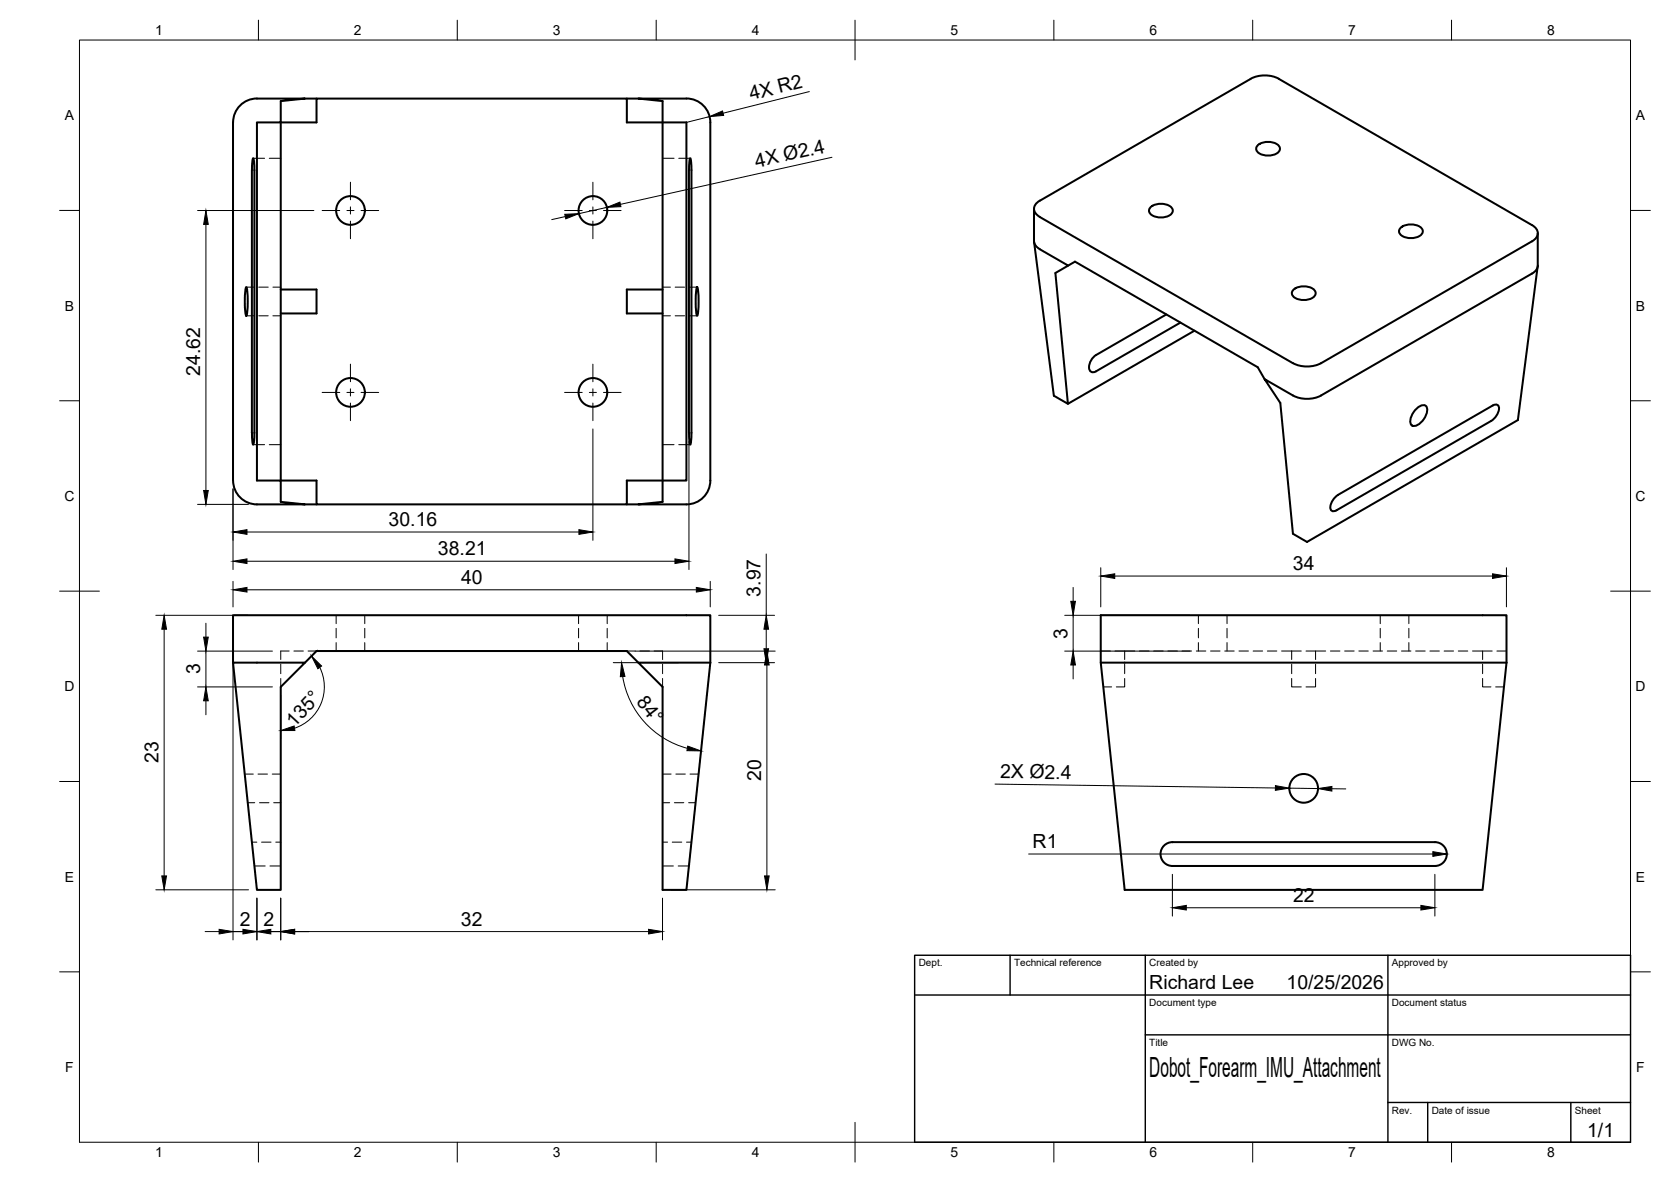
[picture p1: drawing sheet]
<svg xmlns="http://www.w3.org/2000/svg" width="420mm" height="297mm" viewBox="0 0 420 297" stroke-linecap="round" stroke-linejoin="round" font-family="sans-serif">
<!-- layer: Hidden -->
<g fill="none" stroke="#000" stroke-width=".25">
<path d="M63.6 39.8h2.9M67.7 39.8h2.9M166.6 39.8h2.9M170.7 39.8h2.8M61.9 79.4h2M61.9 72.2h2M65.1 79.4h2.3M65.1 72.2h2.3M68.6 79.4h2M68.6 72.2h2M166.6 79.4h2M166.6 72.2h2"/>
<path d="M169.8 79.4h2.3M169.8 72.2h2.3M173.3 79.4h2M173.3 72.2h2M63.6 111.7h2.9M67.7 111.7h2.9M166.6 111.7h2.9M170.7 111.7h2.8M84.5 154.6v2.1M84.5 157.9v2.4M91.7 154.6v2.1M91.7 157.9v2.4"/>
<path d="M145.5 154.6v2.1M145.5 157.9v2.4M152.7 154.6v2.1M152.7 157.9v2.4M301.3 154.6v2.1M301.3 157.9v2.4M308.5 154.6v2.1M308.5 157.9v2.4M347 154.6v2.1M347 157.9v2.4M354.2 154.6v2.1M354.2 157.9v2.4"/>
<path d="M70.6 166.9v2.4M70.6 170.5v2.1M72.7 163.6h-2.1v2.1M73.9 163.6h2.4M77.5 163.6h2.1M84.5 161.5v2.1M91.7 161.5v2.1M145.5 161.5v2.1M152.7 161.5v2.1M157.6 163.6h2.1M160.9 163.6h2.4M164.5 163.6h2.1v2.1"/>
<path d="M166.6 166.9v2.4M166.6 170.5v2.1M276.8 163.6h2.4M277.4 172.6h2.1M280.4 163.6h4.9M282.8 170.5v2.1h-2.1M282.8 163.6v2.1M282.8 166.9v2.4M286.5 163.6h2.4M290.1 163.6h2.4M293.7 163.6h2.3M297.2 163.6h2.4"/>
<path d="M300.8 163.6h2.4M301.3 161.5v2.1M304.4 163.6h2.4M308 163.6h2.3M308.5 161.5v2.1M311.5 163.6h2.4M315.1 163.6h2.4M318.7 163.6h2.4M322.2 163.6h5M324.8 170.5v2.1h2.4M324.8 163.6v2.1M324.8 166.9v2.4"/>
<path d="M328.4 163.6h4.9M330.8 170.5v2.1h-2.4M330.8 163.6v2.1M330.8 166.9v2.4M334.5 163.6h2.4M338.1 163.6h2.4M341.7 163.6h2.3M345.2 163.6h2.4M347 161.5v2.1M348.8 163.6h2.4M352.4 163.6h2.4M354.2 161.5v2.1"/>
<path d="M356 163.6h2.4M359.5 163.6h2.4M363.1 163.6h2.4M366.7 163.6h2.4M370.2 163.6h5M372.8 170.5v2.1h2.1M372.8 163.6v2.1M372.8 166.9v2.4M376.1 172.6h2.1M376.4 163.6h2.4M61.5 194.5h2.2M64.9 194.5h2.3"/>
<path d="M68.5 194.5h2.1M166.6 194.5h2.1M169.9 194.5h2.4M173.5 194.5h2.2M62.3 201.7h1.8M63.3 211.6h1.3M64 217.6h2.7M65.3 201.7h2.3M65.8 211.6h2.4M67.9 217.6h2.7M68.8 201.7h1.8M69.3 211.6h1.3"/>
<path d="M166.6 217.6h2.7M166.6 211.6h1.3M166.6 201.7h1.8M169 211.6h2.4M169.6 201.7h2.3M170.5 217.6h2.7M172.6 211.6h1.3M173.1 201.7h1.8"/>
</g>
<!-- layer: Visible -->
<g fill="none" stroke="#000" stroke-width=".51">
<path d="M60.4 26.5a5.9 5.9 0 0 1 4.2-1.7h12.1l-6.1 .6v5.4h-6v90h6v5.3l6.1 .7h-12.1a6 6 0 0 1-6-6v-90a6 6 0 0 1 1.8-4.3zM70.6 30.8h9v-6h78v6h15v90h-15v6h-78v-6h-9zM76.7 24.8h2.9M157.6 24.8h2.9M160.5 24.8h12.1a6 6 0 0 1 6 6v90a6 6 0 0 1-6 6h-12.1l6.1-.7v-100.7zM173.6 39.8l.2 .8 .1 2.2v66l-.1 2.1-.2 .8-.4-2.9v-66l.1-2.2zM316.2 36.5a4.1 4.1 0 0 1 5.5 .4 1.8 1.8 0 0 1-1.9 2.1l-1.3 .1a2.53 2.53 0 0 1-2.7-1.7zM63.3 42.8v66M63.4 42.8v-2.2l.3-.8 .2 .8 .1 2.2v66l-.1 2.1-.2 .8-.3-.8v-2.1M260 52.5v8.1a2.47 2.47 0 0 0 1.5 2l7.1 4.1-3.2 1.9 3.1 32.9-3.5-2.1-5-38.6M261.5 50.4l53-30.6a7.8 7.8 0 0 1 7.1 0l63.6 36.8a2.15 2.15 0 0 1 1.5 2 2.15 2.15 0 0 1-1.5 2l-53 30.7a7.9 7.9 0 0 1-7.1 0l-63.6-36.8M261.5 50.4a2.16 2.16 0 0 0-1.5 2.1 2.16 2.16 0 0 0 1.5 2"/>
<path d="M289.3 52.1a4.1 4.1 0 0 1 5.5 .4 1.8 1.8 0 0 1-1.9 2.1h-1.3a2.53 2.53 0 0 1-2.7-1.7zM352.2 57.3a4.1 4.1 0 0 1 5.5 .4 1.8 1.8 0 0 1-2 2.1h-1.3a2.53 2.53 0 0 1-2.6-1.7zM386.7 58.6v8.1a2.42 2.42 0 0 1-1.5 2.1l-53 30.6a7.8 7.8 0 0 1-7.1 0l-7.1-4.1 3.9 6 3.2 32.8 3.5 2.1 53.1-30.6 4.9-38.7M61.9 72.1a17.8 17.8 0 0 1 0 7.3 17.8 17.8 0 0 1 0-7.3zM70.6 72.8h9v6h-9M166.6 72.8h-9v6h9M175.3 72.1a17.8 17.8 0 0 1 0 7.3 17.8 17.8 0 0 1 0-7.3zM268.6 66.7l1.7-.9 46 26.5 1.7 3M293.3 79l-17.7 10.2a3.4 3.4 0 0 0-1.5 4 1.09 1.09 0 0 0 1.5 .1l21.2-12.2M325.2 72.8a4.1 4.1 0 0 1 5.5 .4 1.8 1.8 0 0 1-1.9 2.1l-1.3 .1a2.53 2.53 0 0 1-2.7-1.7zM300.3 83.1l-31.8 18.4M355.9 103l.4-.5a1.54 1.54 0 0 1 2.4-.3 4.2 4.2 0 0 1-3.3 4.8 1.54 1.54 0 0 1-.6-2.3z"/>
<path d="M76.7 126.8h2.9M157.6 126.8h2.9M335.5 125.1l1-.7 38.8-22.5a.93 .93 0 0 1 1.2-.2 .93 .93 0 0 1 .4 1.1l-.6 1.7-1.4 1.3-38.8 22.4a.93 .93 0 0 1-1.2 .2 .93 .93 0 0 1-.4-1.1l.3-1.1zM58.6 166.5h18.1l-6.1 6.1v51h-6zM58.6 166.5v-11.9h120v11.9M76.7 166.5l2.9-2.9h78l2.9 2.9M160.5 166.5h18.1l-6 57.1h-6v-51zM276.8 166.5h102l-6 57.1h-90zM276.8 166.5v-11.9h102v11.9M360.8 211.6h-66a3 3 0 0 0-3 3 3 3 0 0 0 3 3h66M360.8 211.6a3 3 0 0 1 3 3 3 3 0 0 1-3 3"/>
<circle cx="88.1" cy="52.9" r="3.6"/>
<circle cx="149.1" cy="52.9" r="3.6"/>
<circle cx="88.1" cy="98.6" r="3.6"/>
<circle cx="149.1" cy="98.6" r="3.6"/>
<circle cx="327.8" cy="198.1" r="3.6"/>
</g>
<!-- layer: BORDER -->
<g fill="none" stroke="#000" stroke-width=".25">
<path d="M20 10.1h390v276.9h-390zM65 5.1v5M115 5.1v5M165 5.1v5M215 5.1v10M265 5.1v5M315 5.1v5M365 5.1v5M15 52.9h5M410 52.9h5M15 100.7h5M410 100.7h5"/>
<path d="M15 148.6h10M405 148.6h10M15 196.4h5M410 196.4h5M15 244.2h5M410 244.2h5M65 287v5M115 287v5M165 287v5M215 282.1v9.9M265 287v5M315 287v5"/>
<path d="M365 287v5"/>
</g>
<!-- layer: TITLEBLOCK -->
<path d="M230 240.1h180v46.9h-180zM230 250h180M254 240.1v9.9M288 240.1v46.9M349 240.1v46.9M288 260.1h122M349 277.1h61M359 277.1v9.9M395 277.1v9.9" fill="none" stroke="#000" stroke-width=".36"/>
<!-- layer: Smart Centers -->
<g fill="none" stroke="#000" stroke-width=".25">
<path d="M81 52.9h4.4M87.2 52.9h1.8M88.1 45.8v4.4M88.1 52v1.8M88.1 55.6v4.4M90.8 52.9h4.4M142 52.9h4.4M148.2 52.9h1.8M149.1 45.8v4.4M149.1 52v1.8M149.1 55.6v4.4M151.7 52.9h4.5"/>
<path d="M81 98.6h4.4M87.2 98.6h1.8M88.1 91.5v4.4M88.1 97.7v1.8M90.8 98.6h4.4M142 98.6h4.4M148.2 98.6h1.8M149.1 91.5v4.4M149.1 97.7v1.8M151.7 98.6h4.5M88.1 101.3v4.4M149.1 101.3v4.4"/>
</g>
<!-- layer: FD_Dimensions -->
<g fill="none" stroke="#000" stroke-width=".25">
<path d="M178.4 29.3l-5.8 1.5M203.5 23l-21.7 5.5M209.2 39.5l-53.2 11.9M49.7 52.9h29.2M51.8 56.4v66.9M142.1 54.4l-3.4 .8M152.6 52.1l-7 1.6M149.1 107.8v28M173.2 110.9v32.2M49.7 126.8h12.8M58.6 122.9v20.2M62.1 133.7h83.5"/>
<path d="M192.7 139.2v15.4M39.2 154.6h23.3M41.3 158.1v62M51.8 156.6v3.5M58.6 146.1v6.4M58.6 156.7v79.5M62.1 148.2h113M62.1 141h107.6M178.6 146.1v6.4M180.7 154.6h14.1M192.7 158.1v4.9M267.7 154.6h31.5"/>
<path d="M269.8 147.6v3.5M269.8 154.6v9M276.8 142.7v9.8M280.3 144.8h95M378.8 142.7v9.8M49.7 163.6h18.8M49.7 172.6h18.8M51.8 163.6v9M51.8 176.1v3.5M70.6 174.7v11M79.8 163.4l-1.6 1.6M80.4 167.7a11 11 0 0 1-6.3 15.3"/>
<path d="M154.2 166.5h16.3M156.6 170a22.3 22.3 0 0 0 16.2 18.1M159.7 163.6h35.2M180.7 166.5h14.1M192.8 167.1v53M267.7 163.6h31.5M269.8 167.1v3.5M250.2 197l70.5 1M324.2 198.1l7.2 .1M334.9 198.2l3.5 .1M258.6 214.6h101.7M294.8 219.7v10.5"/>
<path d="M360.8 219.7v10.5M39.2 223.6h23.3M51.6 234.1h3.5M57.6 234.1h14M64.6 225.7v10.5M70.6 225.7v10.5M74.1 234.1h89M166.6 225.7v10.5M168.7 223.6h26.2M298.3 228.1h59"/>
</g>
<g fill="#000" stroke="#000" stroke-width=".25">
<path d="M178.4 29.3l3.3-1.4 .2 1.1zM51.8 52.9l.6 3.5h-1.2zM142 53.9l3.6-.2-3.3 1.3zM152.6 52.1l3.3-1.3 .2 1.1zM51.2 123.3h1.2l-.6 3.5zM58.6 133.7l3.5-.6v1.2zM145.6 133.1l3.5 .6-3.5 .6zM41.3 154.6l.6 3.5h-1.2zM58.6 148.2l3.5-.6v1.2zM58.6 141l3.5-.6v1.2zM169.7 140.4l3.5 .6-3.5 .6zM175.1 147.6l3.5 .6-3.5 .6z"/>
<path d="M192.7 154.6l.6 3.5h-1.2zM269.2 151.1h1.2l-.6 3.5zM276.8 144.8l3.5-.6v1.2zM375.3 144.2l3.5 .6-3.5 .6zM51.2 160.1h1.2l-.6 3.5zM51.8 172.6l.6 3.5h-1.2zM78.3 164.9l2.6 2.5-1 .6zM156.3 166.5l.8 3.5-1.1 .1zM192.1 163h1.2l-.6 3.5zM192.8 163.6l.6 3.5h-1.2zM269.8 163.6l.6 3.5h-1.2zM70.6 183.6l3.4-1.2 .1 1.2z"/>
<path d="M172.9 187.5l3.4 1.2-3.6-.1zM320.7 197.4l3.5 .7-3.5 .5zM331.4 198.2l3.5-.6v1.2zM360.3 214l3.5 .6-3.5 .6zM40.7 220.1h1.2l-.6 3.5zM55.1 233.5l3.5 .6-3.5 .6zM61.1 233.5l3.5 .6-3.5 .6zM64.6 234.1l3.5-.6v1.2zM70.6 234.1l3.5-.6v1.2zM163.1 233.5l3.5 .6-3.5 .6zM192.2 220.1h1.2l-.6 3.5zM294.8 228.1l3.5-.6v1.2z"/>
<path d="M357.3 227.5l3.5 .6-3.5 .6z"/>
</g>
<text font-size="7" x="289" y="270.6">Dobot_Forearm_IMU_Attachment</text>
<g font-size="4.9">
<text x="188.9" y="25.2" transform="rotate(-14 188.9 25.2)">4X R2</text>
<text x="190.2" y="42.2" transform="rotate(-13 190.2 42.2)">4X Ø2.4</text>
<text x="50.3" y="94.5" transform="rotate(-90 50.3 94.5)">24.62</text>
<text x="97.7" y="132.2">30.16</text>
<text x="110.1" y="139.6">38.21</text>
<text x="325.1" y="143.3">34</text>
<text x="116" y="146.8">40</text>
<text x="191.2" y="149.9" transform="rotate(-90 191.2 149.9)">3.97</text>
<text x="268.4" y="160.5" transform="rotate(-90 268.4 160.5)">3</text>
<text x="50.3" y="169.5" transform="rotate(-90 50.3 169.5)">3</text>
<text x="159.9" y="176.4" transform="rotate(52 159.9 176.4)">84°</text>
<text x="74" y="182.9" transform="rotate(-47 74 182.9)">135°</text>
<text x="39.8" y="191.8" transform="rotate(-90 39.8 191.8)">23</text>
<text x="191.4" y="196.3" transform="rotate(-90 191.4 196.3)">20</text>
<text x="251.5" y="195.5" transform="rotate(1 251.5 195.5)">2X Ø2.4</text>
<text x="259.7" y="213.2">R1</text>
<text x="325.1" y="226.7">22</text>
<text x="60.3" y="232.7">2</text>
<text x="66.3" y="232.7">2</text>
<text x="115.9" y="232.6">32</text>
<text x="289" y="248.5">Richard Lee</text>
<text x="323.5" y="248.5">10/25/2026</text>
<text x="399.1" y="285.7">1/1</text>
</g>
<g font-size="3.5">
<text x="39" y="8.8">1</text>
<text x="89" y="8.8">2</text>
<text x="139" y="8.8">3</text>
<text x="189" y="8.8">4</text>
<text x="239" y="8.8">5</text>
<text x="289" y="8.8">6</text>
<text x="339" y="8.8">7</text>
<text x="389" y="8.8">8</text>
<text x="16.3" y="30.2">A</text>
<text x="411.3" y="30.2">A</text>
<text x="16.3" y="78">B</text>
<text x="411.3" y="78">B</text>
<text x="16.2" y="125.9">C</text>
<text x="411.2" y="125.9">C</text>
<text x="16.2" y="173.7">D</text>
<text x="411.2" y="173.7">D</text>
<text x="16.3" y="221.6">E</text>
<text x="411.3" y="221.6">E</text>
<text x="16.4" y="269.4">F</text>
<text x="411.4" y="269.4">F</text>
<text x="39" y="290.8">1</text>
<text x="89" y="290.8">2</text>
<text x="139" y="290.8">3</text>
<text x="189" y="290.8">4</text>
<text x="239" y="290.8">5</text>
<text x="289" y="290.8">6</text>
<text x="339" y="290.8">7</text>
<text x="389" y="290.8">8</text>
</g>
<g font-size="2.5">
<text x="231" y="242.9">Dept.</text>
<text x="255" y="242.9">Technical reference</text>
<text x="289" y="242.9">Created by</text>
<text x="350" y="242.9">Approved by</text>
<text x="289" y="252.8">Document type</text>
<text x="350" y="252.8">Document status</text>
<text x="289" y="262.9">Title</text>
<text x="350" y="262.9">DWG No.</text>
<text x="350" y="279.9">Rev.</text>
<text x="360" y="279.9">Date of issue</text>
<text x="396" y="279.9">Sheet</text>
</g>
</svg>
